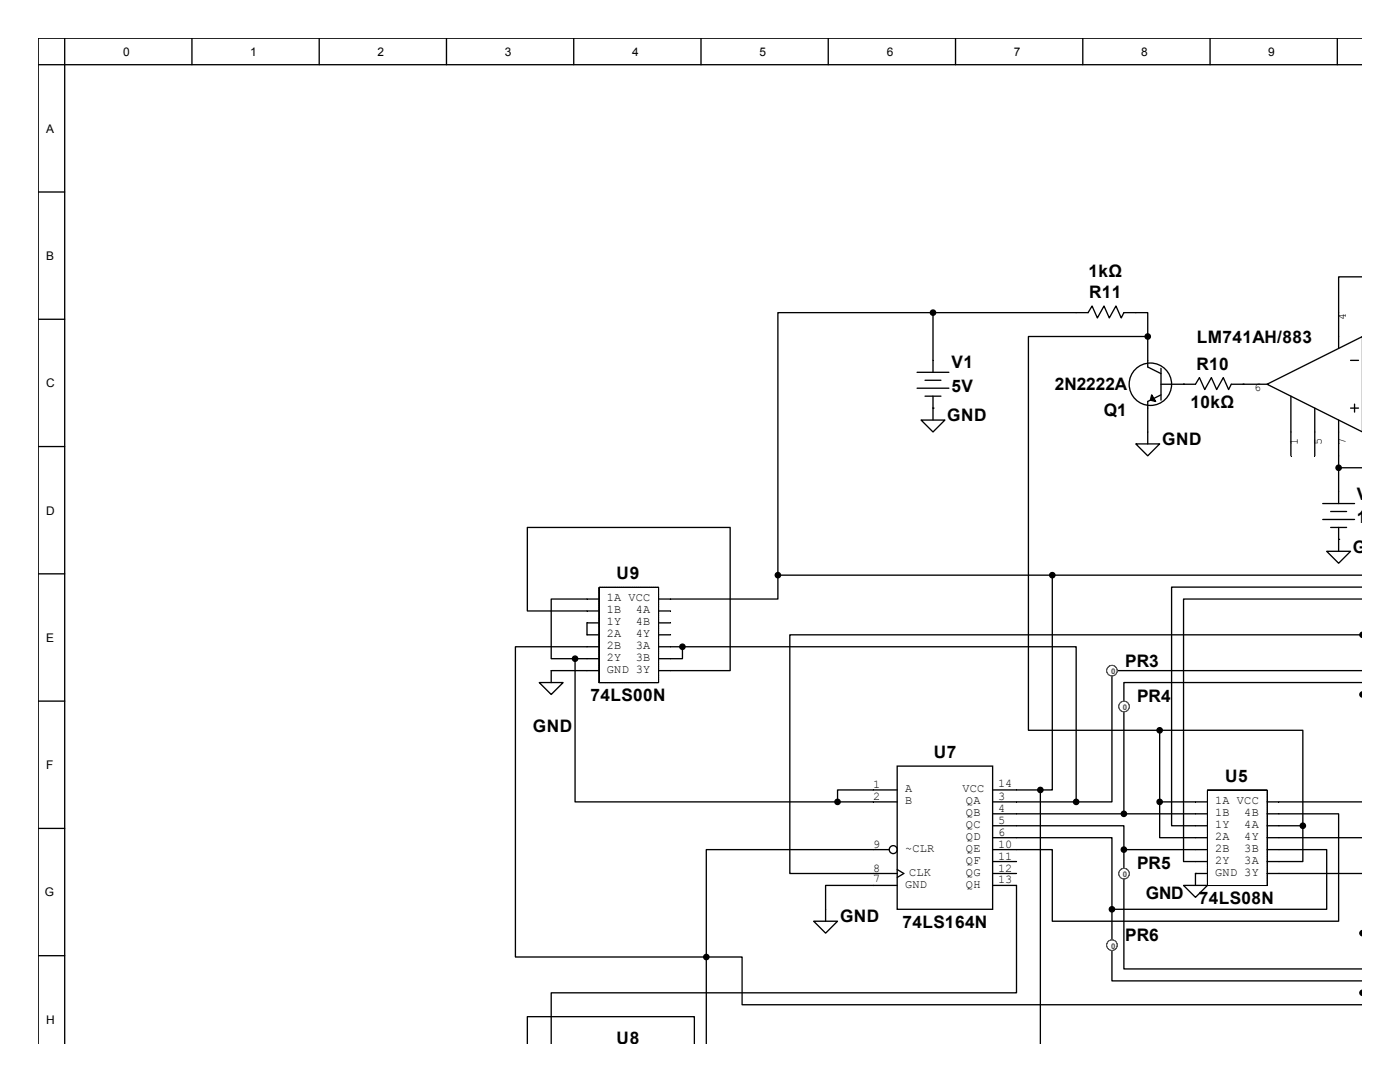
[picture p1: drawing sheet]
<svg xmlns="http://www.w3.org/2000/svg" width="279mm" height="216mm" viewBox="0 0 279 216" stroke-linecap="round" stroke-linejoin="round" font-family="sans-serif">
<g fill="none" stroke="#000" stroke-width=".26">
<path d="M7.6 12.9h264.2M12.9 7.6v200.7M38.3 7.6v5.3M63.7 7.6v5.3M89.1 7.6v5.3M114.5 7.6v5.3M139.9 7.6v5.3M165.3 7.6v5.3M190.7 7.6v5.3M216.1 7.6v5.3M241.5 7.6v5.3M266.9 7.6v5.3"/>
<path d="M271.8 7.6h-264.2v200.7M7.6 38.3h5.3M271.8 55.2h-4.6v14.3M7.6 63.7h5.3M183 74.3h6.4M183 77.5h6.4M184.6 75.9h3.2M184.6 79.1h3.2M186.2 62.4h31l.7-1.3 1.1 2.3 1.3-2.3 1.1 2.3 1.3-2.3 1.1 2.3 .5-1M186.2 62.4h-31v52.4M186.2 62.4v11.9M186.2 79.1v4.7"/>
<path d="M224.3 62.4h4.8v4.7M229.1 67.1h-23.9v78.6h26.2M229.1 67.1v6.1l2.6 1.4M229.8 78.8l.8 1.3-1-.3zM231.7 76.7h6.9l.8-1.4 1 2.4 1.4-2.4 1 2.4 1.3-2.4 1.1 2.4 .5-1h7.2M231.7 73.5v6.3M231.7 78.8l-2.6 1.3v8.5M236.2 76.7h.1M248.1 76.7h.1M257.6 79.1v11.9M269.5 71.9h1.6M271.8 67.2l-18.9 9.5 18.9 9.5"/>
<path d="M7.6 89.1h5.3M183.8 83.8h4.8l-2.4 2.4zM186.2 81.4h.1M226.7 88.6h4.7l-2.3 2.4zM262.4 81.4v9.6M267.2 83.8v16.7M267.2 93.3h4.6M269.5 81.4h1.6M270.3 80.6v1.6M7.6 114.5h5.3M119.5 119.5h-9.5v11.9h4.8M155.2 114.8v4.7h-23.8"/>
<path d="M155.2 114.8h116.6M210 114.8v42.8h-2.4M264 100.5h6.3M264 103.7h6.3M264.8 110h4.7l-2.3 2.4zM265.6 102.1h3.1M265.6 105.2h3.1M267.2 107.6h.1M267.2 105.2v4.8M271.8 117.1h-38v47.7h7.2M271.8 119.5h-35.6v52.4h4.8M7.6 139.9h5.3"/>
<path d="M107.6 136.2h4.8l-2.4 2.4zM114.8 131.4v28.6h52.3M114.8 131.4h4.7M119.5 121.9h-14.3v-16.7h40.5v28.6h-14.3M119.5 129.1h-16.6v61.9h38.1M119.5 124.3h-2.4v2.4h2.4M119.5 133.8h-9.5v2.4M131.4 121.9h2.4M131.4 124.3h2.4M131.4 126.7h2.4M131.4 129.1h4.8M136.2 129.1v2.3h-4.8"/>
<path d="M136.2 129.1h78.6v30.9M271.8 136.2h-47.5v26.2M271.8 133.8h-49.9v26.2h-7.1M271.8 126.7h-114.2v47.6h21.5M271.8 126.2a.51 .51 0 0 0-.4 .5 .51 .51 0 0 0 .4 .5M271.8 138.1a.51 .51 0 0 0-.4 .5 .51 .51 0 0 0 .4 .5M179.1 152.9h19v28.5h-19zM179.1 157.6h-12v2.4M198.1 157.6h9.5M207.6 157.6v50.7M231.4 145.7h28.6v19.1M231.4 145.7v14.3"/>
<path d="M7.6 165.3h5.3M167.1 160h12M177.5 169.5h-36.5v21.5M179.1 176.7h-14.3v7.1M179.1 173.5l1.3 .8-1.3 .8M198.1 164.8h26.2v4.7M198.1 167.2h23.8v14.2M198.1 176.7h4.8v21.4h-92.9v10.2M198.1 160h16.7M198.1 162.4h42.9M198.1 171.9h4.8M198.1 174.3h4.8"/>
<path d="M224.3 169.5v23.8h47.5M224.3 169.5h16.7M231.4 160v7.2h9.6M231.4 160h9.6M236.2 176.7h4.8l-2.4 2.4zM238.6 174.3h.1M238.6 174.3h2.4M238.6 174.3v2.4M252.9 162.4h14.3v21.4h-57.2v-14.3h-11.9M252.9 169.5h11.9v11.9h-42.9M252.9 160h18.9M252.9 164.8h7.1"/>
<path d="M252.9 167.2h18.9M252.9 174.3h18.9M260 164.8v7.1h-7.1M7.6 190.7h5.3M141 191h7.1v9.5h123.7M141 191v17.3M162.4 183.8h4.7l-2.3 2.4zM221.9 181.4v14.3h49.9M271.8 185.7a.51 .51 0 0 0-.4 .5 .51 .51 0 0 0 .4 .5M271.8 197.6a.51 .51 0 0 0-.4 .5 .51 .51 0 0 0 .4 .5M105.2 208.3v-5.4h33.4v5.4"/>
<circle cx="186.2" cy="62.4" r=".53"/>
<circle cx="229.1" cy="67.1" r=".53"/>
<circle cx="229.6" cy="76.7" r="4.2"/>
<circle cx="267.2" cy="93.3" r=".53"/>
<circle cx="155.2" cy="114.8" r=".53"/>
<circle cx="210" cy="114.8" r=".53"/>
<circle cx="114.8" cy="131.4" r=".53"/>
<circle cx="136.2" cy="129.1" r=".53"/>
<circle cx="207.6" cy="157.6" r=".53"/>
<circle cx="231.4" cy="145.7" r=".53"/>
<circle cx="167.1" cy="160" r=".53"/>
<circle cx="178.3" cy="169.5" r=".79"/>
<circle cx="214.8" cy="160" r=".53"/>
<circle cx="224.3" cy="169.5" r=".53"/>
<circle cx="224.3" cy="162.4" r=".53"/>
<circle cx="231.4" cy="160" r=".53"/>
<circle cx="260" cy="164.8" r=".53"/>
<circle cx="141" cy="191" r=".53"/>
<circle cx="221.9" cy="181.4" r=".53"/>
</g>
<g fill="#000">
<path d="M229.8 78.8l.8 1.3-1-.3z"/>
<path d="M271.6 126.2l.2-.1v1.1a.54 .54 0 0 1-.4-.4 .54 .54 0 0 1 .2-.6z" fill-rule="evenodd"/>
<path d="M271.6 138.1l.2-.1v1.1a.54 .54 0 0 1-.4-.4 .54 .54 0 0 1 .2-.6z" fill-rule="evenodd"/>
<path d="M271.6 185.7h.2v1a.54 .54 0 0 1-.4-.4 .54 .54 0 0 1 .2-.6z" fill-rule="evenodd"/>
<path d="M271.6 197.6h.2v1a.54 .54 0 0 1-.4-.4 .54 .54 0 0 1 .2-.6z" fill-rule="evenodd"/>
<circle cx="186.2" cy="62.4" r=".53"/>
<circle cx="229.1" cy="67.1" r=".53"/>
<circle cx="267.2" cy="93.3" r=".53"/>
<circle cx="155.2" cy="114.8" r=".53"/>
<circle cx="210" cy="114.8" r=".53"/>
<circle cx="114.8" cy="131.4" r=".53"/>
<circle cx="136.2" cy="129.1" r=".53"/>
<circle cx="207.6" cy="157.6" r=".53"/>
<circle cx="231.4" cy="145.7" r=".53"/>
<circle cx="167.1" cy="160" r=".53"/>
<circle cx="214.8" cy="160" r=".53"/>
<circle cx="224.3" cy="169.5" r=".53"/>
<circle cx="224.3" cy="162.4" r=".53"/>
<circle cx="231.4" cy="160" r=".53"/>
<circle cx="260" cy="164.8" r=".53"/>
<circle cx="141" cy="191" r=".53"/>
<circle cx="221.9" cy="181.4" r=".53"/>
</g>
<path d="M119.5 117.2h11.9v19h-11.9zM241 157.6h11.9v19.1h-11.9z" fill="none" stroke="#000" stroke-width=".2"/>
<circle cx="221.9" cy="133.8" r="1.05" fill="#fff"/>
<circle cx="221.9" cy="133.8" r="1.05" fill="none" stroke="#505050" stroke-width=".2"/>
<circle cx="224.3" cy="141" r="1.06" fill="#fff"/>
<circle cx="224.3" cy="141" r="1.06" fill="none" stroke="#505050" stroke-width=".2"/>
<circle cx="224.3" cy="174.3" r="1.06" fill="#fff"/>
<circle cx="224.3" cy="174.3" r="1.06" fill="none" stroke="#505050" stroke-width=".2"/>
<circle cx="221.9" cy="188.6" r="1.05" fill="#fff"/>
<circle cx="221.9" cy="188.6" r="1.05" fill="none" stroke="#505050" stroke-width=".2"/>
<g font-size="3.4">
<text x="217.2" y="55.2">1kΩ</text>
<text x="217.3" y="59.5">R11</text>
<text x="238.8" y="68.5">LM741AH/883</text>
<text x="189.9" y="73.5">V1</text>
<text x="210.5" y="77.7">2N2222A</text>
<text x="238.8" y="73.7">R10</text>
<text x="189.9" y="78.3">5V</text>
<text x="220.3" y="83">Q1</text>
<text x="237.6" y="81.4">10kΩ</text>
<text x="189.1" y="84.1">GND</text>
<text x="231.9" y="88.9">GND</text>
<text x="270.8" y="99.7">V3</text>
<text x="270.8" y="104.4">15V</text>
<text x="270" y="110.3">GND</text>
<text x="123.1" y="115.6">U9</text>
<text x="224.6" y="133">PR3</text>
<text x="117.9" y="139.9">74LS00N</text>
<text x="226.9" y="140.2">PR4</text>
<text x="106.3" y="146">GND</text>
<text x="186.4" y="151.3">U7</text>
<text x="244.5" y="156">U5</text>
<text x="226.9" y="173.5">PR5</text>
<text x="228.6" y="179.3">GND</text>
<text x="167.6" y="184.1">GND</text>
<text x="180.1" y="185.1">74LS164N</text>
<text x="239.3" y="180.4">74LS08N</text>
<text x="224.6" y="187.8">PR6</text>
<text x="123.1" y="208.4">U8</text>
</g>
<g font-size="2.4">
<text x="24.6" y="11.1">0</text>
<text x="50" y="11.1">1</text>
<text x="75.4" y="11.1">2</text>
<text x="100.8" y="11.1">3</text>
<text x="126.2" y="11.1">4</text>
<text x="151.6" y="11.1">5</text>
<text x="177" y="11.1">6</text>
<text x="202.4" y="11.1">7</text>
<text x="227.8" y="11.1">8</text>
<text x="253.1" y="11.1">9</text>
<text x="9.2" y="26.5">A</text>
<text x="9.2" y="51.9">B</text>
<text x="268.6" y="63.8" transform="rotate(-90 268.6 63.8)">4</text>
<text x="9.2" y="77.3">C</text>
<text x="250.3" y="78.1">6</text>
<text x="259" y="88.7" transform="rotate(-90 259 88.7)">1</text>
<text x="263.8" y="88.7" transform="rotate(-90 263.8 88.7)">5</text>
<text x="268.6" y="88.7" transform="rotate(-90 268.6 88.7)">7</text>
<text x="9.2" y="102.7">D</text>
<text x="121.1" y="120">1A VCC</text>
<text x="121.1" y="122.4">1B</text>
<text x="121.1" y="124.8">1Y</text>
<text x="126.9" y="124.8">4B</text>
<text x="126.9" y="122.4">4A</text>
<text x="9.2" y="128.1">E</text>
<text x="121.1" y="127.2">2A</text>
<text x="121.1" y="129.5">2B</text>
<text x="121.1" y="131.9">2Y</text>
<text x="126.9" y="131.9">3B</text>
<text x="126.9" y="129.5">3A</text>
<text x="126.9" y="127.2">4Y</text>
<text x="121.1" y="134.3">GND 3Y</text>
<text x="9.2" y="153.5">F</text>
<text x="174.3" y="157.2">1</text>
<text x="174.3" y="159.6">2</text>
<text x="180.6" y="158.1">A</text>
<text x="180.6" y="160.5">B</text>
<text x="192.1" y="158.1">VCC</text>
<text x="192.8" y="160.5">QA</text>
<text x="199.2" y="157">14</text>
<text x="199.2" y="159.6">3</text>
<text x="242.5" y="160.5">1A VCC</text>
<text x="192.8" y="162.9">QB</text>
<text x="192.8" y="165.3">QC</text>
<text x="192.8" y="167.6">QD</text>
<text x="199.2" y="162">4</text>
<text x="199.2" y="164.4">5</text>
<text x="199.2" y="166.8">6</text>
<text x="242.5" y="162.9">1B</text>
<text x="242.5" y="165.3">1Y</text>
<text x="242.5" y="167.6">2A</text>
<text x="248.3" y="167.6">4Y</text>
<text x="248.3" y="165.3">4A</text>
<text x="248.3" y="162.9">4B</text>
<text x="174.3" y="173.9">8</text>
<text x="174.3" y="169.1">9</text>
<text x="180.6" y="170">~CLR</text>
<text x="192.8" y="170">QE</text>
<text x="192.8" y="172.4">QF</text>
<text x="199.2" y="169.1">10</text>
<text x="199.2" y="171.5">11</text>
<text x="199.2" y="173.9">12</text>
<text x="242.5" y="170">2B</text>
<text x="242.5" y="172.4">2Y</text>
<text x="248.3" y="172.4">3A</text>
<text x="248.3" y="170">3B</text>
<text x="8.9" y="178.9">G</text>
<text x="174.3" y="176">7</text>
<text x="180.6" y="177.2">GND</text>
<text x="181.4" y="174.8">CLK</text>
<text x="192.8" y="174.8">QG</text>
<text x="192.8" y="177.2">QH</text>
<text x="199.2" y="176.3">13</text>
<text x="242.5" y="174.8">GND 3Y</text>
<text x="9.2" y="204.3">H</text>
</g>
<g font-size="1.6" fill="#505050">
<text x="221.7" y="134.5">0</text>
<text x="224.1" y="141.6">0</text>
<text x="224.1" y="175">0</text>
<text x="221.7" y="189.3">0</text>
</g>
</svg>
